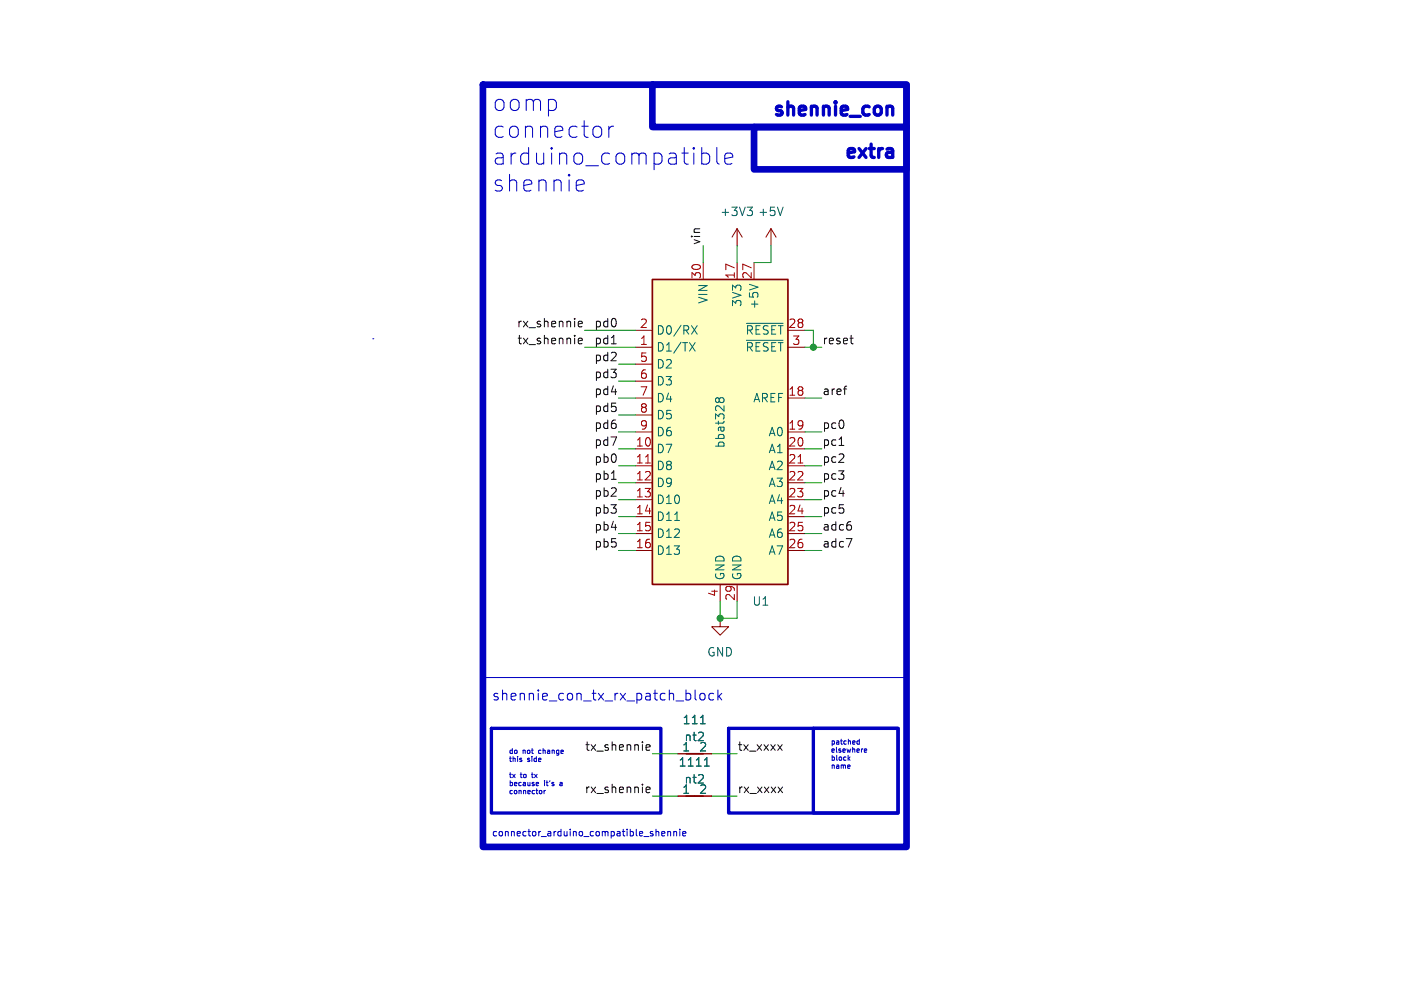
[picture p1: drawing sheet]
<svg xmlns="http://www.w3.org/2000/svg" width="210mm" height="148mm" viewBox="0 0 210 148" stroke-linecap="round" stroke-linejoin="round" font-family="sans-serif">
<g fill="none" stroke="#840000" stroke-width=".15">
<path d="M105.4 39.4v2.5M110.5 34.3l-.8 1.3M110.5 34.3v2.5M110.5 39.4v2.5M110.5 34.3l.8 1.3M113 39.4v2.5M115.6 34.3l-.8 1.3M115.6 34.3v2.5M115.6 34.3l.7 1.3M95.2 52.1h2.6M95.2 59.7h2.6M95.2 49.5h2.6"/>
<path d="M95.2 54.6h2.6M95.2 57.2h2.6M118.1 52.1h2.5M118.1 59.7h2.5M118.1 49.5h2.5M95.2 67.3h2.6M95.2 69.9h2.6M95.2 72.4h2.6M95.2 74.9h2.6M95.2 77.5h2.6M95.2 64.8h2.6M95.2 62.2h2.6"/>
<path d="M118.1 67.3h2.5M118.1 69.9h2.5M118.1 72.4h2.5M118.1 74.9h2.5M118.1 77.5h2.5M118.1 64.8h2.5M95.2 80h2.6M95.2 82.6h2.6M107.9 92.7v1.3h1.3l-1.3 1.3-1.2-1.3h1.2M107.9 87.6v2.6M110.5 87.6v2.6M118.1 80h2.5"/>
<path d="M118.1 82.6h2.5M101.6 119.4h5.1M101.6 113h5.1"/>
</g>
<g fill="none" stroke="#006464" stroke-width=".15">
<path d="M112 31.1h.8l-.4 .4M112.5 31.5l.3 .3v.3l-.3 .2M117.4 31.1l-.4 1.2M103.4 51.4l.8 1.2M103.7 48.8l.8 1.3M104.2 51.4l-.8 1.2M104.5 48.8l-.8 1.3M107.8 59.9l-.2-.3-.3 .2v.3l.2 .3M107.8 59.9l.2-.3 .4 .1 .1 .4-.2 .3M107.8 59.9v.2M111.9 48.5h5.5M111.9 51h5.5"/>
<path d="M112.3 42.6l1.3 .5M101.1 78h.7M107.8 60.1l-.2 .3M107.8 60.1l.2 .3M105 108.5h.7M105.6 114.9h.7M105.7 113.9l.3-.3v1.3"/>
</g>
<path d="M97.8 41.9h20.3v45.7h-20.3zM102.9 119.4h2.5M102.9 113h2.5" fill="none" stroke="#840000" stroke-width=".25"/>
<path d="M97.8 41.9h20.3v45.7h-20.3z" fill="#ffffc2" stroke="#ffffc2" stroke-width=".15"/>
<path d="M96.8 69.4h.7M119.6 69.4h.7" fill="none" stroke="#a90000" stroke-width=".15"/>
<g fill="none" stroke="#0f0f0f" stroke-width=".15">
<path d="M86.7 51.1l.6-.1-.1-.2-.3-.1-.2 .2v.6h.5M86.7 48.6l.6-.1-.1-.3h-.3l-.2 .2v.6h.5M91.6 51.6h.8M126.4 58.3h.5M126.8 57.9h.1M127.4 50.7h.5M127.6 51.5l.3 .1M91.6 71.9h.8M125.8 66.8h.7M127.5 78.8l.1 .2-.1 .4M126.9 80.8h.8l-.5 1.2M96.8 112.1l.6-.1v-.3h-.4l-.2 .2 .1 .6h.5"/>
<path d="M96.8 118.4l.6-.1v-.2l-.4-.1-.2 .2 .1 .6h.5M116.6 111.7l.6 .8M116.6 118l.7 .9M117.2 111.7l-.6 .8M117.3 118l-.7 .9"/>
</g>
<path d="M133.1 16l.1-.1 .5 .1 .1 .2v1.1M133.5 22.3l.3 .3v1M133.8 23.5l-.7 .1M133.8 22.8h-.7M73.7 109.2h25.4v12.7h-25.4zM109.2 109.2h25.4v12.7h-25.4zM121.9 109.2h12.7v12.7h-12.7z" fill="none" stroke="#0000c2" stroke-width=".5"/>
<g fill="none" stroke="#0000c2" stroke-width=".15">
<path d="M90.1 19.2l.1 .2v.7l-.1 .3M91.3 18.9v1.7M92 18.9a.64 .64 0 0 0-.7 .5M86.7 27h.5l.3 .1 .1 .5-1.2 .2M87.5 28.5l-.3 .1h-.5M105.2 22.1v2.5M105.2 23.1l.2-.1h.5l.2 .1 .3 .3v.7l-.3 .4-.2 .1h-.5l-.2-.1M107.5 22.1v2.2l.1 .2 .2 .1M108.6 23.8l1.2-.3-.1-.4-.2-.1h-.5l-.2 .1-.2 .2v1l.2 .2 .2 .1h.5l.2-.1M55.9 50.8h.1M72.4 101.6h63.5v25.4h-63.5zM78.1 114l.1 .1-.1 .1"/>
<path d="M78.1 113.7h.1M79.7 116.1h.2M80.4 117.4l.2-.1 .1 .2-.3 .1M80.4 117.8h.3M80.8 112.5v.5M81.1 118.5l.1 .2v.2l-.1 .1M81.6 118.5v.5M81.8 118.5l-.2 .2M84 117.3l-.1 .1M84 117.5l-.1 .1 .1 .2M104.2 104.8l.2 .2M105 104.1a.41 .41 0 0 1 .4-.1 .41 .41 0 0 1 .3 .3v.4a.41 .41 0 0 1-.4 .3 .41 .41 0 0 1-.4-.3z"/>
<path d="M107 104h-.5l-.2 .3v.4l.1 .2h.6M107.6 103.5v1.5M107.8 104.4l.4 .6M108.2 104l-.6 .5M127.2 113.7l.2 .3M127.4 114.8v.1l-.3 .1M127.4 113.5l-.3 .3M128.5 111.5l.1 .1h.2M128.8 110.8v.8M128.8 111.1h-.2l-.1 .1M129.6 112.6l.3-.1v-.2h-.2l-.1 .1v.4h.3M99.2 125l.5-.1-.1-.2h-.3l-.1 .1v.5h.4"/>
<path d="M100.1 124.8l.1-.1h.3v.6M100.1 124.7v.6M101 124.8l.1-.1h.3v.6M101 124.7v.6M101.9 124.3v.1M101.9 124.7v.6M102.3 125l.5-.1v-.2h-.3l-.2 .1 .1 .5h.4"/>
</g>
<path d="M72.4 12.7h63.5v114.3h-63.5zM97.8 12.7h38.1v6.4h-38.1zM113 19.1h22.9v6.3h-22.9z" fill="none" stroke="#0000c2" stroke-width="1"/>
<g fill="none" stroke="#009600" stroke-width=".15">
<path d="M105.4 36.8v2.6M110.5 36.8v2.6M115.6 36.8v2.6h-2.6M87.6 52.1h7.6M87.6 49.5h7.6M92.7 54.6h2.5M92.7 59.7h2.5M92.7 57.2h2.5M120.6 52.1h2.6M120.6 49.5h1.3v2.6M120.6 59.7h2.6M92.7 62.2h2.5"/>
<path d="M92.7 72.4h2.5M92.7 74.9h2.5M92.7 77.5h2.5M92.7 67.3h2.5M92.7 69.9h2.5M92.7 64.8h2.5M120.6 72.4h2.6M120.6 74.9h2.6M120.6 77.5h2.6M120.6 67.3h2.6M120.6 69.9h2.6M120.6 64.8h2.6"/>
<path d="M92.7 82.6h2.5M92.7 80h2.5M107.9 90.2v2.5h2.6v-2.5M120.6 82.6h2.6M120.6 80h2.6M97.8 119.4h3.8M97.8 113h3.8M106.7 119.4h3.8M106.7 113h3.8"/>
</g>
<g fill="#009600" stroke="#009600" stroke-width=".15">
<circle cx="121.9" cy="52.1" r=".46"/>
<circle cx="107.9" cy="92.7" r=".46"/>
</g>
<g font-size="3.5" fill="#0000c2">
<text x="73.7" y="16.9">oomp</text>
<text x="73.7" y="20.9">connector</text>
<text x="73.7" y="24.9">arduino_compatible</text>
<text x="73.7" y="29">shennie</text>
</g>
<g font-size="2.8" fill="#0000c2">
<text x="115.2" y="17.5">shennie_con</text>
<text x="126" y="23.9">extra</text>
</g>
<text font-size="2.1" fill="#0000c2" x="73.7" y="105.2">shennie_con_tx_rx_patch_block</text>
<g font-size="1.8" fill="#006464">
<text x="107.8" y="32.6">+3V3</text>
<text x="113.5" y="32.6">+5V</text>
<text x="106.3" y="45.6" transform="rotate(-90 106.3 45.6)">VIN</text>
<text x="111.4" y="46.1" transform="rotate(-90 111.4 46.1)">3V3</text>
<text x="113.9" y="46.5" transform="rotate(-90 113.9 46.5)">+5V</text>
<text x="98.3" y="52.9">D1/TX</text>
<text x="98.3" y="50.4">D0/RX</text>
<text x="111.7" y="50.4">~{RESET}</text>
<text x="111.7" y="52.9">~{RESET}</text>
<text x="98.3" y="55.5">D2</text>
<text x="98.3" y="58">D3</text>
<text x="98.3" y="60.6">D4</text>
<text x="98.3" y="63.1">D5</text>
<text x="98.3" y="65.6">D6</text>
<text x="112.8" y="60.6">AREF</text>
<text x="115.1" y="65.6">A0</text>
<text x="98.3" y="68.2">D7</text>
<text x="98.3" y="70.7">D8</text>
<text x="108.8" y="67.3" transform="rotate(-90 108.8 67.3)">bbat328</text>
<text x="115.1" y="68.2">A1</text>
<text x="115.1" y="70.7">A2</text>
<text x="98.3" y="73.3">D9</text>
<text x="98.3" y="75.8">D10</text>
<text x="115.1" y="73.3">A3</text>
<text x="115.1" y="75.8">A4</text>
<text x="98.3" y="78.3">D11</text>
<text x="98.3" y="80.9">D12</text>
<text x="98.3" y="83.4">D13</text>
<text x="115.1" y="78.3">A5</text>
<text x="115.1" y="80.9">A6</text>
<text x="115.1" y="83.4">A7</text>
<text x="108.8" y="87.1" transform="rotate(-90 108.8 87.1)">GND</text>
<text x="111.4" y="87.1" transform="rotate(-90 111.4 87.1)">GND</text>
<text x="112.7" y="91">U1</text>
<text x="105.9" y="98.7">GND</text>
<text x="102.2" y="112.8">1</text>
<text x="102.2" y="108.8">111</text>
<text x="102.5" y="111.4">nt2</text>
<text x="104.7" y="112.8">2</text>
<text x="101.6" y="115.2">1111</text>
<text x="102.2" y="119.1">1</text>
<text x="102.5" y="117.7">nt2</text>
<text x="104.7" y="119.1">2</text>
</g>
<g font-size="1.8" fill="#0f0f0f">
<text x="105.1" y="36.8" transform="rotate(-90 105.1 36.8)">vin</text>
<text x="77.4" y="49.2">rx_shennie</text>
<text x="77.4" y="51.7">tx_shennie</text>
<text x="89" y="49.2">pd0</text>
<text x="89" y="51.7">pd1</text>
<text x="123.2" y="51.7">reset</text>
<text x="89" y="59.3">pd4</text>
<text x="89" y="56.8">pd3</text>
<text x="89" y="54.3">pd2</text>
<text x="123.2" y="59.3">aref</text>
<text x="89" y="64.4">pd6</text>
<text x="89" y="61.9">pd5</text>
<text x="123.2" y="64.4">pc0</text>
<text x="89" y="67">pd7</text>
<text x="89" y="69.5">pb0</text>
<text x="123.2" y="67">pc1</text>
<text x="123.2" y="69.5">pc2</text>
<text x="89" y="77.1">pb3</text>
<text x="89" y="74.6">pb2</text>
<text x="89" y="72">pb1</text>
<text x="123.2" y="74.6">pc4</text>
<text x="123.2" y="72">pc3</text>
<text x="123.2" y="77.1">pc5</text>
<text x="89" y="82.2">pb5</text>
<text x="89" y="79.7">pb4</text>
<text x="123.2" y="82.2">adc7</text>
<text x="123.2" y="79.7">adc6</text>
<text x="87.6" y="112.7">tx_shennie</text>
<text x="110.5" y="112.7">tx_xxxx</text>
<text x="87.5" y="119">rx_shennie</text>
<text x="110.5" y="119">rx_xxxx</text>
</g>
<g font-size="1.8" fill="#a90000">
<text x="105.2" y="42" transform="rotate(-90 105.2 42)">30</text>
<text x="110.2" y="42" transform="rotate(-90 110.2 42)">17</text>
<text x="112.8" y="42" transform="rotate(-90 112.8 42)">27</text>
<text x="95.8" y="51.8">1</text>
<text x="95.8" y="49.3">2</text>
<text x="118.1" y="49.3">28</text>
<text x="118.7" y="51.8">3</text>
<text x="95.8" y="54.4">5</text>
<text x="95.8" y="56.9">6</text>
<text x="95.8" y="59.4">7</text>
<text x="118.1" y="59.4">18</text>
<text x="95.8" y="62">8</text>
<text x="95.8" y="64.5">9</text>
<text x="118.1" y="64.5">19</text>
<text x="95.2" y="67.1">10</text>
<text x="95.2" y="69.6">11</text>
<text x="118.1" y="67.1">20</text>
<text x="118.1" y="69.6">21</text>
<text x="95.2" y="72.1">12</text>
<text x="95.2" y="74.7">13</text>
<text x="95.2" y="77.2">14</text>
<text x="118.1" y="72.1">22</text>
<text x="118.1" y="74.7">23</text>
<text x="118.1" y="77.2">24</text>
<text x="95.2" y="79.8">15</text>
<text x="95.2" y="82.3">16</text>
<text x="118.1" y="79.8">25</text>
<text x="118.1" y="82.3">26</text>
<text x="107.7" y="89.6" transform="rotate(-90 107.7 89.6)">4</text>
<text x="110.2" y="90.2" transform="rotate(-90 110.2 90.2)">29</text>
</g>
<text font-size="1.4" fill="#0000c2" x="73.7" y="125.5">connector_arduino_compatible_shennie</text>
<g font-size="1" fill="#0000c2">
<text x="76.2" y="113.1">do</text>
<text x="78.4" y="113.1">not</text>
<text x="81.1" y="113.1">change</text>
<text x="124.5" y="111.7">patched</text>
<text x="124.5" y="112.9">elsewhere</text>
<text x="76.2" y="114.3">this</text>
<text x="76.2" y="116.7">tx</text>
<text x="76.2" y="117.9">because</text>
<text x="76.2" y="119.1">connector</text>
<text x="78.1" y="116.7">to</text>
<text x="79.1" y="114.3">side</text>
<text x="80.1" y="116.7">tx</text>
<text x="81.7" y="117.9">it's</text>
<text x="84.3" y="117.9">a</text>
<text x="124.5" y="114.1">block</text>
<text x="124.5" y="115.3">name</text>
</g>
</svg>
